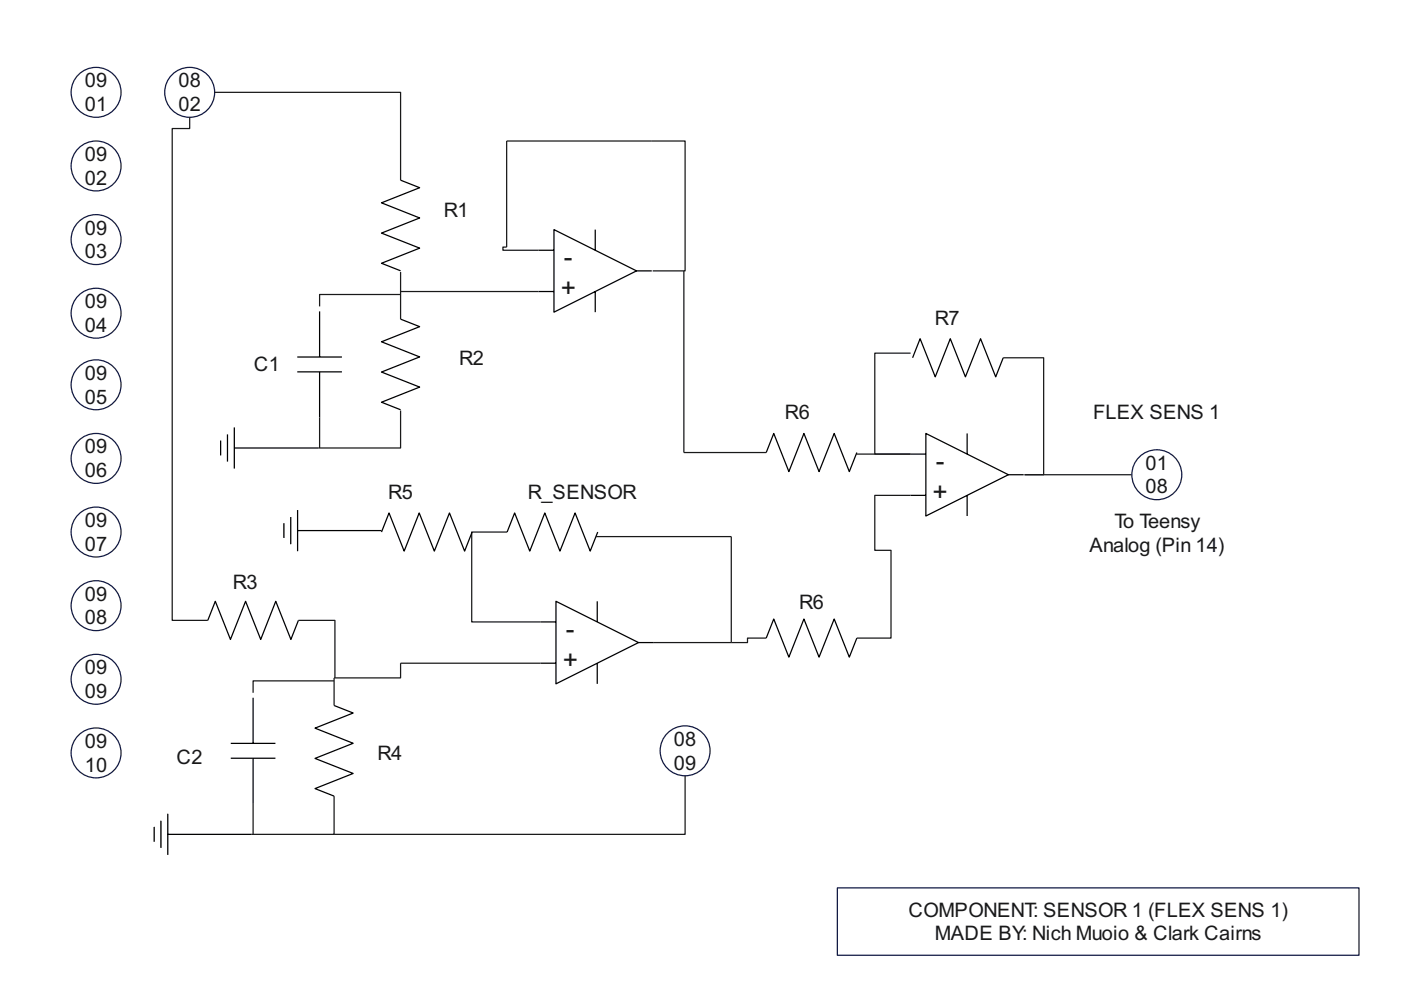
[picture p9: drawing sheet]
<svg xmlns="http://www.w3.org/2000/svg" width="297mm" height="210mm" viewBox="0 0 297 210" stroke-linecap="round" stroke-linejoin="round" font-family="sans-serif">
<circle cx="20.4" cy="19.6" r="5.3" fill="none" stroke="#101843" stroke-width=".26"/>
<circle cx="20.4" cy="35.2" r="5.3" fill="#fff"/>
<circle cx="20.4" cy="35.2" r="5.3" fill="none" stroke="#101843" stroke-width=".26"/>
<circle cx="20.4" cy="50.8" r="5.3" fill="#fff"/>
<circle cx="20.4" cy="50.8" r="5.3" fill="none" stroke="#101843" stroke-width=".26"/>
<circle cx="20.4" cy="66.4" r="5.3" fill="#fff"/>
<circle cx="20.4" cy="66.4" r="5.3" fill="none" stroke="#101843" stroke-width=".26"/>
<circle cx="20.4" cy="81.6" r="5.3" fill="#fff"/>
<circle cx="20.4" cy="81.6" r="5.3" fill="none" stroke="#101843" stroke-width=".26"/>
<circle cx="20.4" cy="97.2" r="5.3" fill="#fff"/>
<circle cx="20.4" cy="97.2" r="5.3" fill="none" stroke="#101843" stroke-width=".26"/>
<circle cx="20.4" cy="112.8" r="5.3" fill="#fff"/>
<circle cx="20.4" cy="112.8" r="5.3" fill="none" stroke="#101843" stroke-width=".26"/>
<circle cx="20.4" cy="128.4" r="5.3" fill="#fff"/>
<circle cx="20.4" cy="128.4" r="5.3" fill="none" stroke="#101843" stroke-width=".26"/>
<circle cx="20.4" cy="144" r="5.3" fill="#fff"/>
<circle cx="20.4" cy="144" r="5.3" fill="none" stroke="#101843" stroke-width=".26"/>
<circle cx="20.4" cy="159.6" r="5.3" fill="#fff"/>
<circle cx="20.4" cy="159.6" r="5.3" fill="none" stroke="#101843" stroke-width=".26"/>
<path d="M177.5 188.3h110.6v14.2h-110.6z" fill="#fff"/>
<path d="M177.5 188.3h110.6v14.2h-110.6z" fill="none" stroke="#101843" stroke-width=".26"/>
<path d="M117.5 48.7v17.5l17.5-8.8zM114.2 53.1h3.3zM114.2 61.8h3.3zM135 57.4h3.2zM126.2 48.7v4.4zM126.2 61.8v4.4z" fill="#fff"/>
<path d="M114.2 53.1h3.3M117.5 48.7l17.5 8.7-17.5 8.8zM126.2 48.7v4.4M135 57.4h3.2M114.2 61.8h3.3M126.2 61.8v4.4" fill="none" stroke="#000" stroke-width=".26"/>
<path d="M117.9 127.5v17.5l17.5-8.8zM114.6 131.9h3.3zM114.6 140.6h3.3zM135.4 136.2h3.2zM126.6 127.5v4.4zM126.6 140.6v4.4z" fill="#fff"/>
<path d="M114.6 131.9h3.3M117.9 127.5l17.5 8.7-17.5 8.8zM126.6 127.5v4.4M135.4 136.2h3.2M114.6 140.6h3.3M126.6 140.6v4.4" fill="none" stroke="#000" stroke-width=".26"/>
<path d="M196.3 91.9v17.5l17.5-8.7zM193.1 96.3h3.2zM193.1 105h3.2zM213.8 100.7h3.2zM205.1 91.9v4.4zM205.1 105v4.4z" fill="#fff"/>
<path d="M193.1 96.3h3.2M196.3 91.9l17.5 8.8-17.5 8.7zM205.1 91.9v4.4M193.1 105h3.2M205.1 105v4.4M213.8 100.7h3.2" fill="none" stroke="#000" stroke-width=".26"/>
<circle cx="40.2" cy="19.6" r="5.3" fill="#fff"/>
<circle cx="40.2" cy="19.6" r="5.3" fill="none" stroke="#101843" stroke-width=".26"/>
<g fill="none" stroke="#000" stroke-width=".26">
<path d="M84.9 38.2l4.1 1.6-8.1 3.2 8.1 3.2-8.1 3.2 8.1 3.2-8.1 3.2 4 1.6M63 75.7h9.5M63 78.8h9.5M67.8 66v9.7M67.8 78.8v9.7M84.9 67.7l4.1 1.6-8.1 3.2 8.1 3.2-8.1 3.2 8.1 3.2-8.1 3.2 4 1.6M193.5 75.9l1.6-4.1 3.2 8.1 3.2-8.1 3.2 8.1 3.2-8.1 3.2 8.1 1.6-4M46.8 93.4v3.2M48.2 92.1v5.8M49.7 95h17.8M49.7 90.6v8.7M162.5 95.9l1.5-4 3.3 8.1 3.1-8.1 3.3 8.1 3.2-8.1 3.2 8.1 1.6-4.1"/>
<path d="M60.2 110.9v3.2M61.6 109.6v5.8M63.1 112.5h17.8M63.1 108.1v8.7M80.9 112.8l1.6-4 3.2 8 3.2-8 3.2 8 3.2-8 3.2 8 1.6-4M107.5 112.8l1.6-4 3.2 8 3.2-8 3.2 8 3.2-8 3.2 8 1.6-4M44.1 131.5l1.6-4 3.2 8.1 3.2-8.1 3.2 8.1 3.2-8.1 3.2 8.1 1.6-4.1M162.5 135.3l1.5-4.1 3.3 8.1 3.1-8.1 3.3 8.1 3.2-8.1 3.2 8.1 1.6-4M48.9 157.6h9.5M53.7 147.9v9.7M70.8 149.6l4.1 1.6-8.1 3.2 8.1 3.2-8.1 3.2 8.1 3.2-8.1 3.2 4 1.6M32.7 175.3v3.2"/>
<path d="M34.1 174v5.8M35.6 176.9h17.8M35.6 172.5v8.8M48.9 160.8h9.5M53.7 160.8v9.6"/>
</g>
<g fill="none" stroke="#191919" stroke-width=".26">
<path d="M45.5 19.6h39.4v18.6M40.2 24.9v2.4h-3.7v104.2h7.6M84.9 57.7v4.1h29.3M114.2 53.1h-7.6v-.7h.8v-22.5h37.9v27.5h-6.9M145 57.4v38.5h17.5M84.9 62.4h-17.1v2.6M84.9 61.8v5.9M193.1 74.9h-7.6v21.4h7.6h-11.6M212.7 75.9h8.6v24.8h-4.1h22.8M67.8 88.5v6.5M84.9 87v8h-17.4M107.5 112.8h-7.5v19.1h14.6"/>
<path d="M126.3 113.8h28.7v22.4M193.1 105h-7.6v11.7h3.4v18.6h-7.2M63.3 131.5h7.7v12.2M138.6 136.2h16.4M162.5 135.3h-4v.9h-3.5M70.8 144.4h-17.1v2.5M114.6 140.6h-29.7v3.1h-14.1v5.9M53.7 170.4v6.5M70.8 168.8v8.1h-17.4"/>
</g>
<g fill="#000">
<path d="M49.7 90.6v8.7zM48.2 92.1v5.8zM46.8 93.4v3.2z"/>
<path d="M63.1 108.1v8.7zM61.6 109.6v5.8zM60.2 110.9v3.2z"/>
<path d="M35.6 172.5v8.8zM34.1 174v5.8zM32.7 175.3v3.2z"/>
</g>
<circle cx="145.3" cy="159.2" r="5.3" fill="#fff"/>
<circle cx="145.3" cy="159.2" r="5.3" fill="none" stroke="#101843" stroke-width=".26"/>
<path d="M145.3 164.5v12.4h-74.5" fill="none" stroke="#191919" stroke-width=".26"/>
<circle cx="245.3" cy="100.7" r="5.3" fill="#fff"/>
<circle cx="245.3" cy="100.7" r="5.3" fill="none" stroke="#101843" stroke-width=".26"/>
<g font-size="5.6" fill="#191919">
<text x="119.5" y="56.4">-</text>
<text x="118.9" y="63">+</text>
<text x="198.4" y="99.6">-</text>
<text x="197.7" y="106.2">+</text>
<text x="120" y="135.2">-</text>
<text x="119.3" y="141.8">+</text>
</g>
<g font-size="4.2" fill="#191919">
<text x="18" y="18.5">09</text>
<text x="18" y="23.5">01</text>
<text x="37.8" y="18.5">08</text>
<text x="37.8" y="23.5">02</text>
<text x="18" y="34.1">09</text>
<text x="18" y="39.2">02</text>
<text x="94.1" y="45.9">R1</text>
<text x="18" y="49.7">09</text>
<text x="18" y="54.8">03</text>
<text x="18" y="65.4">09</text>
<text x="18" y="70.4">04</text>
<text x="198.2" y="68.9">R7</text>
<text x="97.4" y="77.3">R2</text>
<text x="18" y="80.5">09</text>
<text x="53.8" y="78.7">C1</text>
<text x="18" y="85.6">05</text>
<text x="166.4" y="88.9">R6</text>
<text x="231.8" y="88.9">FLEX SENS 1</text>
<text x="18" y="96.1">09</text>
<text x="18" y="101.2">06</text>
<text x="242.9" y="99.6">01</text>
<text x="82.3" y="105.7">R5</text>
<text x="111.9" y="105.7">R_SENSOR</text>
<text x="242.9" y="104.6">08</text>
<text x="18" y="111.7">09</text>
<text x="236.3" y="112">To Teensy</text>
<text x="18" y="116.8">07</text>
<text x="231" y="117.1">Analog (Pin 14)</text>
<text x="49.4" y="124.8">R3</text>
<text x="18" y="127.4">09</text>
<text x="169.4" y="129.1">R6</text>
<text x="18" y="132.4">08</text>
<text x="18" y="143">09</text>
<text x="18" y="148">09</text>
<text x="18" y="158.6">09</text>
<text x="37.4" y="161.9">C2</text>
<text x="80" y="161.1">R4</text>
<text x="142.9" y="158.1">08</text>
<text x="18" y="163.6">10</text>
<text x="142.9" y="163.2">09</text>
<text x="192.6" y="194.3">COMPONENT: SENSOR 1 (FLEX SENS 1)</text>
<text x="198.2" y="199.4">MADE BY: Nich Muoio &amp; Clark Cairns</text>
</g>
</svg>
